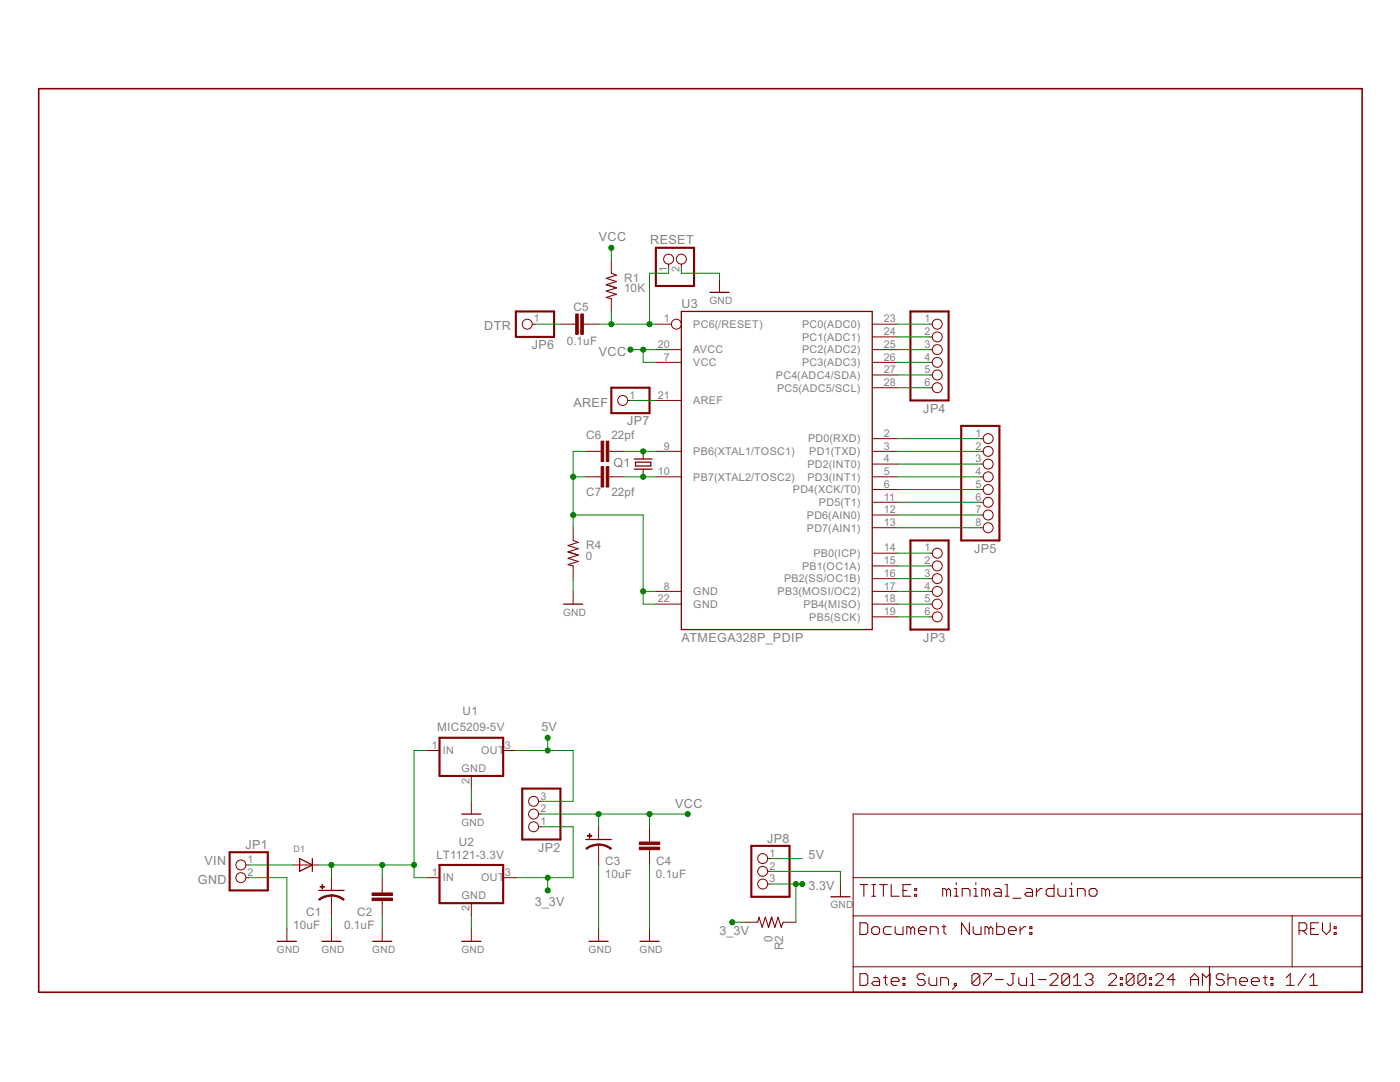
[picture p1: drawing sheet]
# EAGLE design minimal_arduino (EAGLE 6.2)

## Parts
C1  10uF  CPOL-USCT3528  [CT3528]
C2  0.1uF  C-EU  [CT3216]
C3  10uF  CPOL-USCT3528  [CT3528]
C4  0.1uF  C-EU  [CT3216]
C5  0.1uF  C-EU  [CT3216]
C6  22pf  C-EU  [CT3216]
C7  22pf  C-EU  [CT3216]
D1  DIODESMA  [SMADIODE]
JP1  PINHD-1X2  [1X02]
JP2  PINHD-1X3  [1X03]
JP3  PINHD-1X6  [1X06]
JP4  PINHD-1X6  [1X06]
JP5  PINHD-1X8  [1X08]
JP6  PINHD-1X1  [1X01]
JP7  PINHD-1X1  [1X01]
JP8  PINHD-1X3  [1X03]
Q1  CRYSTALHC18U-V  [HC18U-V]
R1  10K  R-US_M1406  [M1406]
R2  0  R-US_M1406  [M1406]
R4  0  R-US_M1406  [M1406]
RESET  PINHD-1X2  [1X02]
U1  MIC5209-5V  MIC5209  [SOT223_LT]
U2  LT1121-3.3V  LT1121-3.3VSOT223-LT  [SOT223_LT]
U3  ATMEGA328P_PDIP  [DIL28-3]

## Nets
3.3V: JP8.3 R2.1
3_3V: JP2.1 R2.2 U2.3(VO)
5V: JP2.3 JP8.1 U1.3(VO)
AREF: JP7.1 U3.21(AREF)
DTR: C5.+ JP6.1
GND: C1.- C2.- C3.- C4.- JP1.2 JP8.2 R4.2 RESET.2 U1.2(GND) U2.2(GND)
N$1: C5.- R1.2 RESET.1 U3.1(PC6(/RESET))
N$3: C6.+ C7.+ R4.1 U3.8(GND) U3.22(GND)
N$5: C6.- Q1.2 U3.9(PB6(XTAL1/TOSC1))
N$8: C7.- Q1.1 U3.10(PB7(XTAL2/TOSC2))
N$9: JP3.1 U3.14(PB0(ICP))
N$10: JP3.2 U3.15(PB1(OC1A))
N$11: JP3.3 U3.16(PB2(SS/OC1B))
N$12: JP3.4 U3.17(PB3(MOSI/OC2))
N$13: JP3.5 U3.18(PB4(MISO))
N$14: JP3.6 U3.19(PB5(SCK))
N$15: JP4.6 U3.28(PC5(ADC5/SCL))
N$16: JP4.5 U3.27(PC4(ADC4/SDA))
N$17: JP4.4 U3.26(PC3(ADC3))
N$18: JP4.3 U3.25(PC2(ADC2))
N$19: JP4.2 U3.24(PC1(ADC1))
N$20: JP4.1 U3.23(PC0(ADC0))
N$21: JP5.1 U3.2(PD0(RXD))
N$22: JP5.2 U3.3(PD1(TXD))
N$23: JP5.3 U3.4(PD2(INT0))
N$24: JP5.4 U3.5(PD3(INT1))
N$25: JP5.5 U3.6(PD4(XCK/T0))
N$26: JP5.6 U3.11(PD5(T1))
N$27: JP5.7 U3.12(PD6(AIN0))
N$28: JP5.8 U3.13(PD7(AIN1))
V_IN: C1.+ C2.+ D1.C U1.1(VI) U2.1(VI)
VCC: C3.+ C4.+ JP2.2 R1.1 U3.7(VCC) U3.20(AVCC)
VIN: D1.A JP1.1

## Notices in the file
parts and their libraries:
SparkFun-DigitalIC: Licensing: CC v3.0 Share-Alike You are welcome to use this library for commercial purposes.
